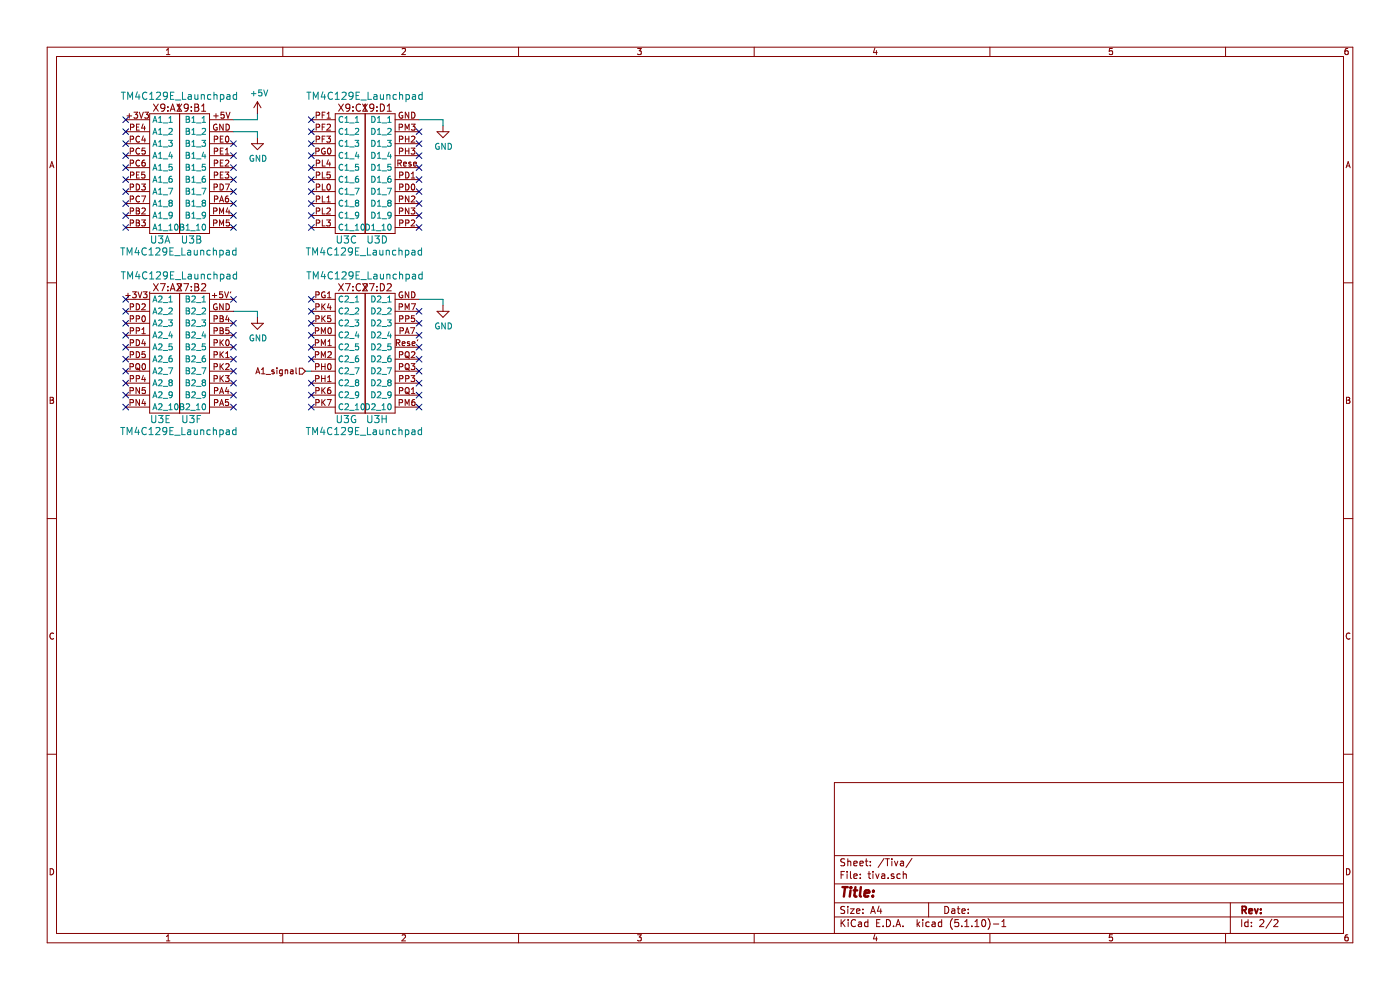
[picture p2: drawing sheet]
EESchema Schematic File Version 4
EELAYER 30 0
EELAYER END
$Descr A4 11693 8268
encoding utf-8
Sheet 2 2
Title ""
Date ""
Rev ""
Comp ""
Comment1 ""
Comment2 ""
Comment3 ""
Comment4 ""
$EndDescr
$Comp
L MRDT_Shields:TM4C129E_Launchpad U3
U 1 1
P 1250 1950
F 0 "U3" H 1250 1900 60  0000 L CNN
F 1 "TM4C129E_Launchpad" H 1000 1800 60  0000 L CNN
F 2 "MRDT_Shields:TM4C129E_Launchpad_FULL_THT_TOP" H 1250 1950 60  0001 C CNN
F 3 "" H 1250 1950 60  0001 C CNN
	1    1250 1950
	1    0    0    -1  
$EndComp
$Comp
L MRDT_Shields:TM4C129E_Launchpad U3
U 2 1
P 1750 1950
F 0 "U3" H 1900 1900 60  0000 C CNN
F 1 "TM4C129E_Launchpad" H 2000 3100 60  0000 C CNN
F 2 "MRDT_Shields:TM4C129E_Launchpad_FULL_THT_TOP" H 1750 1950 60  0001 C CNN
F 3 "" H 1750 1950 60  0001 C CNN
	2    1750 1950
	-1   0    0    -1  
$EndComp
$Comp
L MRDT_Shields:TM4C129E_Launchpad U3
U 3 1
P 2800 1950
F 0 "U3" H 2800 1900 60  0000 L CNN
F 1 "TM4C129E_Launchpad" H 2550 1800 60  0000 L CNN
F 2 "MRDT_Shields:TM4C129E_Launchpad_FULL_THT_TOP" H 2800 1950 60  0001 C CNN
F 3 "" H 2800 1950 60  0001 C CNN
	3    2800 1950
	1    0    0    -1  
$EndComp
$Comp
L MRDT_Shields:TM4C129E_Launchpad U3
U 4 1
P 3300 1950
F 0 "U3" H 3450 1900 60  0000 C CNN
F 1 "TM4C129E_Launchpad" H 3550 3100 60  0000 C CNN
F 2 "MRDT_Shields:TM4C129E_Launchpad_FULL_THT_TOP" H 3300 1950 60  0001 C CNN
F 3 "" H 3300 1950 60  0001 C CNN
	4    3300 1950
	-1   0    0    -1  
$EndComp
$Comp
L MRDT_Shields:TM4C129E_Launchpad U3
U 5 1
P 1250 3450
F 0 "U3" H 1250 3400 60  0000 L CNN
F 1 "TM4C129E_Launchpad" H 1000 3300 60  0000 L CNN
F 2 "MRDT_Shields:TM4C129E_Launchpad_FULL_THT_TOP" H 1250 3450 60  0001 C CNN
F 3 "" H 1250 3450 60  0001 C CNN
	5    1250 3450
	1    0    0    -1  
$EndComp
$Comp
L MRDT_Shields:TM4C129E_Launchpad U3
U 6 1
P 1750 3450
F 0 "U3" H 1900 3400 60  0000 C CNN
F 1 "TM4C129E_Launchpad" H 2000 4600 60  0000 C CNN
F 2 "MRDT_Shields:TM4C129E_Launchpad_FULL_THT_TOP" H 1750 3450 60  0001 C CNN
F 3 "" H 1750 3450 60  0001 C CNN
	6    1750 3450
	-1   0    0    -1  
$EndComp
$Comp
L MRDT_Shields:TM4C129E_Launchpad U3
U 7 1
P 2800 3450
F 0 "U3" H 2800 3400 60  0000 L CNN
F 1 "TM4C129E_Launchpad" H 2550 3300 60  0000 L CNN
F 2 "MRDT_Shields:TM4C129E_Launchpad_FULL_THT_TOP" H 2800 3450 60  0001 C CNN
F 3 "" H 2800 3450 60  0001 C CNN
	7    2800 3450
	1    0    0    -1  
$EndComp
$Comp
L MRDT_Shields:TM4C129E_Launchpad U3
U 8 1
P 3300 3450
F 0 "U3" H 3450 3400 60  0000 C CNN
F 1 "TM4C129E_Launchpad" H 3550 4600 60  0000 C CNN
F 2 "MRDT_Shields:TM4C129E_Launchpad_FULL_THT_TOP" H 3300 3450 60  0001 C CNN
F 3 "" H 3300 3450 60  0001 C CNN
	8    3300 3450
	-1   0    0    -1  
$EndComp
Wire Wire Line
	3500 1000 3700 1000
Wire Wire Line
	3700 1000 3700 1050
$Comp
L power:GND #PWR0106
U 1 1
P 3700 1050
F 0 "#PWR0106" H 3700 800 50  0001 C CNN
F 1 "GND" H 3705 877 50  0000 C CNN
F 2 "" H 3700 1050 50  0001 C CNN
F 3 "" H 3700 1050 50  0001 C CNN
	1    3700 1050
	1    0    0    -1  
$EndComp
Wire Wire Line
	3500 2500 3700 2500
Wire Wire Line
	3700 2500 3700 2550
$Comp
L power:GND #PWR0107
U 1 1
P 3700 2550
F 0 "#PWR0107" H 3700 2300 50  0001 C CNN
F 1 "GND" H 3705 2377 50  0000 C CNN
F 2 "" H 3700 2550 50  0001 C CNN
F 3 "" H 3700 2550 50  0001 C CNN
	1    3700 2550
	1    0    0    -1  
$EndComp
Wire Wire Line
	1950 1100 2150 1100
Wire Wire Line
	2150 1100 2150 1150
$Comp
L power:GND #PWR0108
U 1 1
P 2150 1150
F 0 "#PWR0108" H 2150 900 50  0001 C CNN
F 1 "GND" H 2155 977 50  0000 C CNN
F 2 "" H 2150 1150 50  0001 C CNN
F 3 "" H 2150 1150 50  0001 C CNN
	1    2150 1150
	1    0    0    -1  
$EndComp
Wire Wire Line
	1950 2600 2150 2600
Wire Wire Line
	2150 2600 2150 2650
$Comp
L power:GND #PWR0109
U 1 1
P 2150 2650
F 0 "#PWR0109" H 2150 2400 50  0001 C CNN
F 1 "GND" H 2155 2477 50  0000 C CNN
F 2 "" H 2150 2650 50  0001 C CNN
F 3 "" H 2150 2650 50  0001 C CNN
	1    2150 2650
	1    0    0    -1  
$EndComp
Wire Wire Line
	1950 1000 2150 1000
Wire Wire Line
	2150 1000 2150 950 
$Comp
L power:+5V #PWR0110
U 1 1
P 2150 950
F 0 "#PWR0110" H 2150 800 50  0001 C CNN
F 1 "+5V" H 2165 1123 50  0000 C CNN
F 2 "" H 2150 950 50  0001 C CNN
F 3 "" H 2150 950 50  0001 C CNN
	1    2150 950 
	1    0    0    -1  
$EndComp
Text HLabel 2550 3100 0    50   Input ~ 0
A1_signal
NoConn ~ 2600 1000
NoConn ~ 2600 1100
NoConn ~ 2600 1200
NoConn ~ 2600 1300
NoConn ~ 2600 1400
NoConn ~ 2600 1500
NoConn ~ 2600 1600
NoConn ~ 2600 1700
NoConn ~ 2600 1800
NoConn ~ 2600 1900
NoConn ~ 3500 1900
NoConn ~ 3500 1800
NoConn ~ 3500 1700
NoConn ~ 3500 1600
NoConn ~ 3500 1500
NoConn ~ 3500 1400
NoConn ~ 3500 1300
NoConn ~ 3500 1200
NoConn ~ 3500 1100
NoConn ~ 1950 1200
NoConn ~ 1950 1300
NoConn ~ 1950 1400
NoConn ~ 1950 1500
NoConn ~ 1950 1600
NoConn ~ 1950 1700
NoConn ~ 1950 1800
NoConn ~ 1950 1900
NoConn ~ 1050 1900
NoConn ~ 1050 1800
NoConn ~ 1050 1700
NoConn ~ 1050 1600
NoConn ~ 1050 1500
NoConn ~ 1050 1400
NoConn ~ 1050 1300
NoConn ~ 1050 1200
NoConn ~ 1050 1100
NoConn ~ 1050 1000
NoConn ~ 1050 2500
NoConn ~ 1050 2600
NoConn ~ 1050 2700
NoConn ~ 1050 2800
NoConn ~ 1050 2900
NoConn ~ 1050 3000
NoConn ~ 1050 3100
NoConn ~ 1050 3200
NoConn ~ 1050 3300
NoConn ~ 1050 3400
NoConn ~ 1950 3400
NoConn ~ 1950 3300
NoConn ~ 1950 3200
NoConn ~ 1950 3100
NoConn ~ 1950 3000
NoConn ~ 1950 2900
NoConn ~ 1950 2800
NoConn ~ 1950 2700
NoConn ~ 3500 2600
NoConn ~ 3500 2700
NoConn ~ 3500 2800
NoConn ~ 3500 2900
NoConn ~ 3500 3000
NoConn ~ 3500 3200
NoConn ~ 3500 3300
NoConn ~ 3500 3400
NoConn ~ 2600 3400
NoConn ~ 2600 3300
NoConn ~ 2600 3200
NoConn ~ 3500 3100
NoConn ~ 2600 3000
NoConn ~ 2600 2900
NoConn ~ 2600 2800
NoConn ~ 2600 2700
NoConn ~ 2600 2600
NoConn ~ 2600 2500
NoConn ~ 1950 2500
Wire Wire Line
	2550 3100 2600 3100
$EndSCHEMATC
